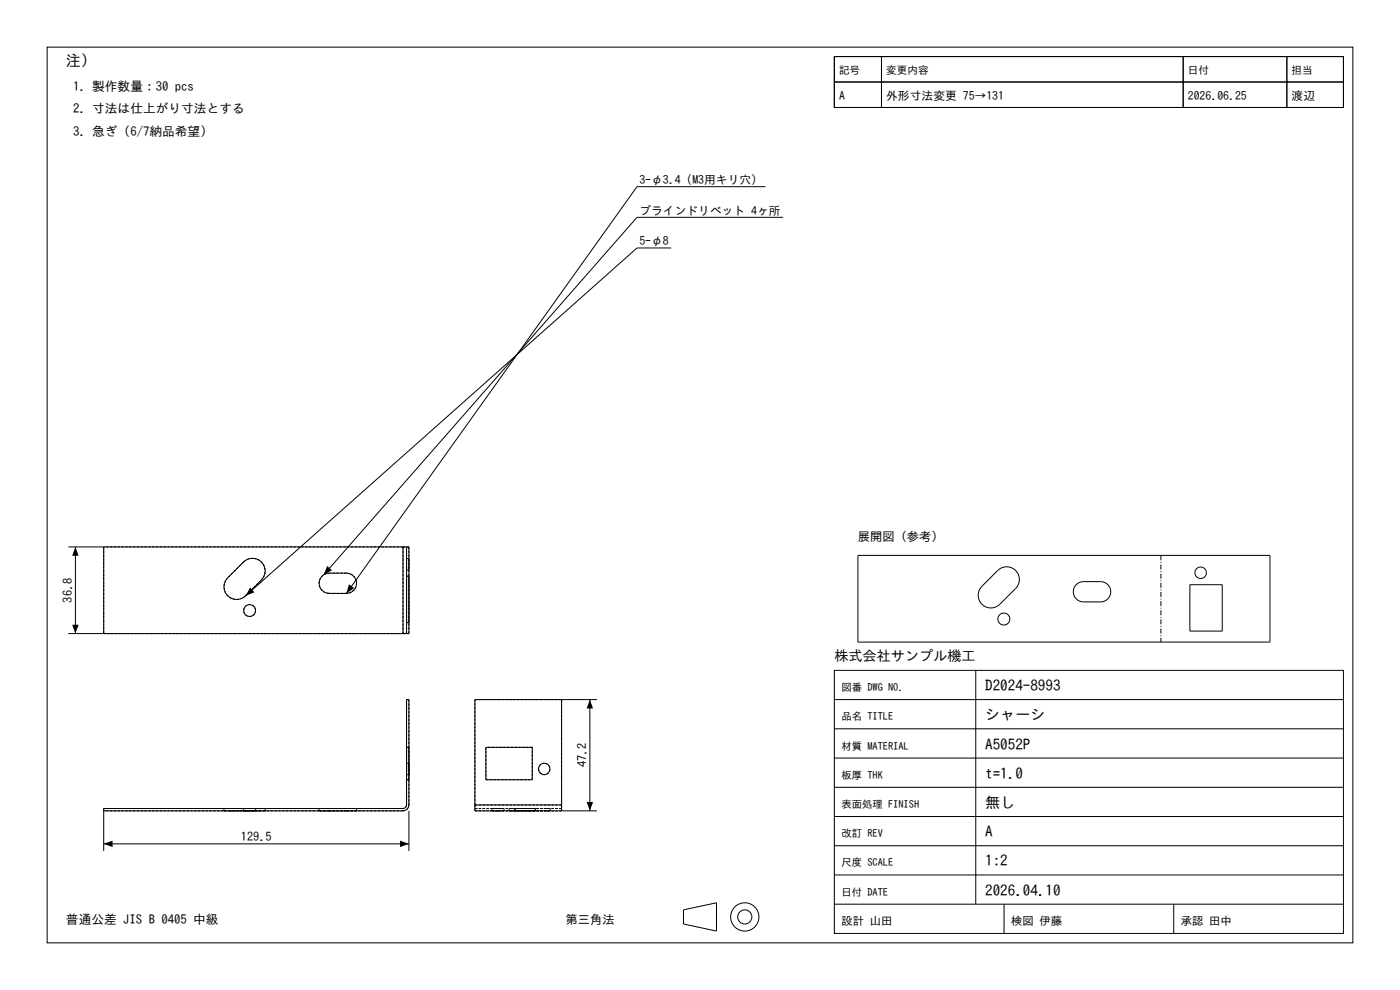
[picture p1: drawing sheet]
<svg xmlns="http://www.w3.org/2000/svg" width="297mm" height="210mm" viewBox="0 0 297 210" stroke-linecap="round" stroke-linejoin="round" font-family="sans-serif">
<g fill="none" stroke="#000" stroke-width=".21">
<path d="M10 10h277v190h-277zM177 12h10v5.4h-10zM177 17.4h10v5.4h-10zM177 12h108v10.8h-108zM187 12h64v5.4h-64zM187 17.4h64v5.4h-64zM251 12h22v5.4h-22zM251 17.4h22v5.4h-22zM273 12h12v5.4h-12zM273 17.4h12v5.4h-12zM162.4 39.6h-27.3l-61.6 86.3M142.4 52.6h-7.3l-83 73.8"/>
<path d="M166.1 46.1h-31l-66.4 75.8M14.5 116h71M16 116v18.4M22 116v18.4M85.5 116h.7M85.5 116v18.4M86.2 116v18.4M86.2 116h.5v18.4h-.5M182 117.8h87.4v18.4h-87.4zM14.5 134.4h71M48.3 122.6l3.4-3.4a2.69 2.69 0 0 1 3.8 0 2.69 2.69 0 0 1 0 3.8l-3.4 3.4a2.69 2.69 0 0 1-3.8 0 2.69 2.69 0 0 1 0-3.8zM68.2 122.3l.5-.4 1.1-.3h3.7a2.15 2.15 0 0 1 2.1 2.1 2.15 2.15 0 0 1-2.1 2.2h-3.7a2.15 2.15 0 0 1-1.9-1.3 2.15 2.15 0 0 1 .3-2.3z"/>
<path d="M85.5 134.4h.7M211.7 121a2.69 2.69 0 0 1 3.8 0 2.69 2.69 0 0 1 0 3.8l-3.4 3.4a2.69 2.69 0 0 1-3.8 0 2.69 2.69 0 0 1 0-3.8zM228.3 124a2.15 2.15 0 0 1 1.5-.6h3.7a2.15 2.15 0 0 1 2.1 2.1 2.15 2.15 0 0 1-2.1 2.2h-3.7a2.15 2.15 0 0 1-1.9-1.4 2.15 2.15 0 0 1 .4-2.3zM252.4 124h6.9v9.9h-6.9zM103.1 158.5h9.8v6.9h-9.8zM119.1 148.4v22.4M125.1 148.4v23.6M126.6 148.4h-25.9v22.4M177 142.2h108v55.8h-108zM177 148.4h108M177 154.6h108M207 142.2v49.6"/>
<path d="M22 172h63.5a1.25 1.25 0 0 0 1.2-1.2v-22.4h-.5v22.4a.75 .75 0 0 1-.7 .7h-63.5v9M22 179h64.7M86.7 172v8.5M100.7 170.8v1.2h25.9M100.7 170.8h18.4M119.1 170.8v1.2M177 179.4h108M177 173.2h108M177 167h108M177 160.8h108M145 193l7-1.5v6l-7-1.5zM177 191.8h108"/>
<path d="M177 185.6h108M213 191.8v6.2M249 191.8v6.2"/>
<circle cx="53" cy="129.5" r="1.27"/>
<circle cx="213" cy="131.3" r="1.27"/>
<circle cx="254.7" cy="121.5" r="1.22"/>
<circle cx="115.5" cy="163.1" r="1.22"/>
<circle cx="158" cy="194.5" r="3"/>
<circle cx="158" cy="194.5" r="1.5"/>
</g>
<g fill="none" stroke="#000" stroke-width=".21" stroke-dasharray=".5 .3" stroke-linecap="butt">
<path d="M22 116v18.4M51.7 119.2l-3.4 3.4M51.7 119.2a2.69 2.69 0 0 1 3.8 0 2.69 2.69 0 0 1 0 3.8M85.5 116h-63.5M85.5 116h1.2M86.2 116v18.4M86.2 118.5v2.4M86.2 118.5h.5M86.7 116v18.4M86.7 118.5v2.4M22 134.4h63.5M52.1 126.4a2.69 2.69 0 0 1-3.8 0 2.69 2.69 0 0 1 0-3.8"/>
<path d="M52.1 126.4l3.4-3.4M54.2 129.5a1.27 1.27 0 0 1-1.7 1.2 1.27 1.27 0 0 1-.4-2.1 1.27 1.27 0 0 1 2 .4l.1 .5M69.8 125.9a2.15 2.15 0 0 1-2.1-2.2 2.15 2.15 0 0 1 2.1-2.1M69.8 125.9h3.7M73.5 121.6h-3.7M73.5 121.6a2.15 2.15 0 0 1 2.1 2.1 2.15 2.15 0 0 1-2.1 2.2M85.5 134.4h1.2M85.5 134.4v-18.4M86.2 120.9v-2.4M86.2 122.2v9.9M86.2 132.1v-9.9M86.7 120.9v-2.4"/>
<path d="M86.7 122.2v9.9M86.7 132.1v-9.9M86.7 120.9h-.5M86.7 132.1h-.5M86.7 122.2h-.5M86.2 148.4v22.4M86.2 158.5v6.9M86.7 148.4v22.4M86.7 148.4h-.5M86.7 158.5v6.9M86.7 158.5h-.5M100.7 148.4h18.4"/>
<path d="M103.1 158.5v6.9M112.9 158.5h-9.8M119.1 148.4v22.4M22 172v-.5M47.5 172h.8M47.5 171.5h.8M47.5 171.5v.5M51.7 172h-3.4M51.7 172h4.6M51.7 171.5h-3.4M51.7 171.5h4.6M51.7 172h2.5"/>
<path d="M51.7 171.5h2.5M51.7 171.5v.5M52.1 172h-4.6M52.1 172h3.4M52.1 171.5h-4.6M52.1 171.5h3.4M54.2 172h-2.5M54.2 171.5h-2.5M54.2 172v-.5M56.3 172h-.8M56.3 171.5h-.8M56.3 171.5v.5"/>
<path d="M67.7 172h2.1M67.7 171.5h2.1M67.7 171.5v.5M69.8 172h-2.1M69.8 172h3.7M69.8 171.5h-2.1M69.8 171.5h3.7M73.5 172h-3.7M73.5 172h2.1M73.5 171.5h-3.7M73.5 171.5h2.1M75.6 172h-2.1"/>
<path d="M75.6 171.5h-2.1M75.6 171.5v.5M85.5 172h-63.5M85.5 171.5h-63.5M85.5 172a1.25 1.25 0 0 0 1.2-1.2M86.2 170.8a.75 .75 0 0 1-.7 .7M86.2 163.1v1.2M86.2 164.3v-2.4M86.2 161.9v1.2M86.2 165.4v-6.9M86.2 164.3h.5M86.2 161.9h.5"/>
<path d="M86.7 163.1v1.2M86.7 164.3v-2.4M86.7 161.9v1.2M86.7 165.4v-6.9M86.7 165.4h-.5M100.7 172v-.5M100.7 170.8v.7M100.7 170.8v-22.4M100.7 171.5h18.4M103.1 165.4h9.8M104.4 172h2.5M104.4 171.5h2.5"/>
<path d="M104.4 171.5v.5M105.6 172h-1.2M105.6 171.5h-1.2M106.9 172h-1.3M106.9 171.5h-1.3M106.9 171.5v.5M108 172h4.6M108 171.5h4.6M108 171.5v.5M108.8 172h-.8M108.8 172h3.3M108.8 171.5h-.8"/>
<path d="M108.8 171.5h3.3M109.3 172h4.3M109.3 171.5h4.3M109.3 172v-.5M112.9 165.4v-6.9M113.6 172h-4.3M113.6 171.5h-4.3M113.6 172v-.5M114.2 163.1a1.22 1.22 0 0 0 1.7 1.1 1.22 1.22 0 0 0 .4-2 1.22 1.22 0 0 0-2 .4l-.1 .5M115.9 172h-3.3M115.9 172h.8M115.9 171.5h-3.3"/>
<path d="M115.9 171.5h.8M116.7 172h-4.6M116.7 171.5h-4.6M116.7 171.5v.5M119.1 172v-.5M119.1 172h-18.4M119.1 171.5h-18.4M119.1 170.8v.7M119.1 170.8h-18.4"/>
</g>
<path d="M16 116l.7 1.9h-1.4zM15.3 132.5h1.4l-.7 1.9zM53.1 124.6l.9 1-1.9 .8zM69.4 120.1l1 .9-1.7 .9zM74 123.9l1.1 .8-1.6 1.2zM125.1 148.4l.7 1.9h-1.3zM22 179l1.9-.7v1.4zM84.9 178.3l1.8 .7-1.8 .7zM124.5 170.1h1.3l-.7 1.9z" fill="#000"/>
<path d="M246.3 117.8v18.4" fill="none" stroke="#000" stroke-width=".21" stroke-dasharray="1.1 .4 .2 .4" stroke-linecap="butt"/>
<g font-size="3.2">
<text x="14" y="14">注）</text>
<text x="209" y="146.6">D2024-8993</text>
<text x="209" y="152.8">シャーシ</text>
<text x="209" y="159">A5052P</text>
<text x="209" y="165.2">t=1.0</text>
<text x="209" y="171.4">無し</text>
<text x="209" y="177.6">A</text>
<text x="209" y="183.8">1:2</text>
<text x="209" y="190">2026.04.10</text>
</g>
<text font-size="3" x="177" y="140.2">株式会社サンプル機工</text>
<g font-size="2.7">
<text x="15.5" y="19.2">1. 製作数量：30 pcs</text>
<text x="15.5" y="24">2. 寸法は仕上がり寸法とする</text>
<text x="15.5" y="28.8">3. 急ぎ（6/7納品希望）</text>
<text x="14" y="196">普通公差 JIS B 0405 中級</text>
</g>
<g font-size="2.6">
<text x="182" y="114.8">展開図（参考）</text>
<text x="15.3" y="127.8" transform="rotate(-90 15.3 127.8)">36.8</text>
<text x="124.4" y="162.8" transform="rotate(-90 124.4 162.8)">47.2</text>
<text x="51.1" y="178.3">129.5</text>
<text x="120" y="196">第三角法</text>
</g>
<g font-size="2.5">
<text x="178" y="21.2">A</text>
<text x="188" y="21.2">外形寸法変更 75→131</text>
<text x="252" y="21.2">2026.06.25</text>
<text x="274" y="21.2">渡辺</text>
<text x="135.6" y="39">3-φ3.4（M3用キリ穴）</text>
<text x="135.6" y="45.5">ブラインドリベット 4ヶ所</text>
<text x="135.6" y="52">5-φ8</text>
</g>
<g font-size="2.4">
<text x="178.5" y="196.2">設計 山田</text>
<text x="214.5" y="196.2">検図 伊藤</text>
<text x="250.5" y="196.2">承認 田中</text>
</g>
<g font-size="2.3">
<text x="178" y="15.8">記号</text>
<text x="188" y="15.8">変更内容</text>
<text x="252" y="15.8">日付</text>
<text x="274" y="15.8">担当</text>
</g>
<g font-size="2.2">
<text x="178.5" y="146.6">図番 DWG NO.</text>
<text x="178.5" y="152.8">品名 TITLE</text>
<text x="178.5" y="159">材質 MATERIAL</text>
<text x="178.5" y="165.2">板厚 THK</text>
<text x="178.5" y="171.4">表面処理 FINISH</text>
<text x="178.5" y="177.6">改訂 REV</text>
<text x="178.5" y="183.8">尺度 SCALE</text>
<text x="178.5" y="190">日付 DATE</text>
</g>
</svg>
